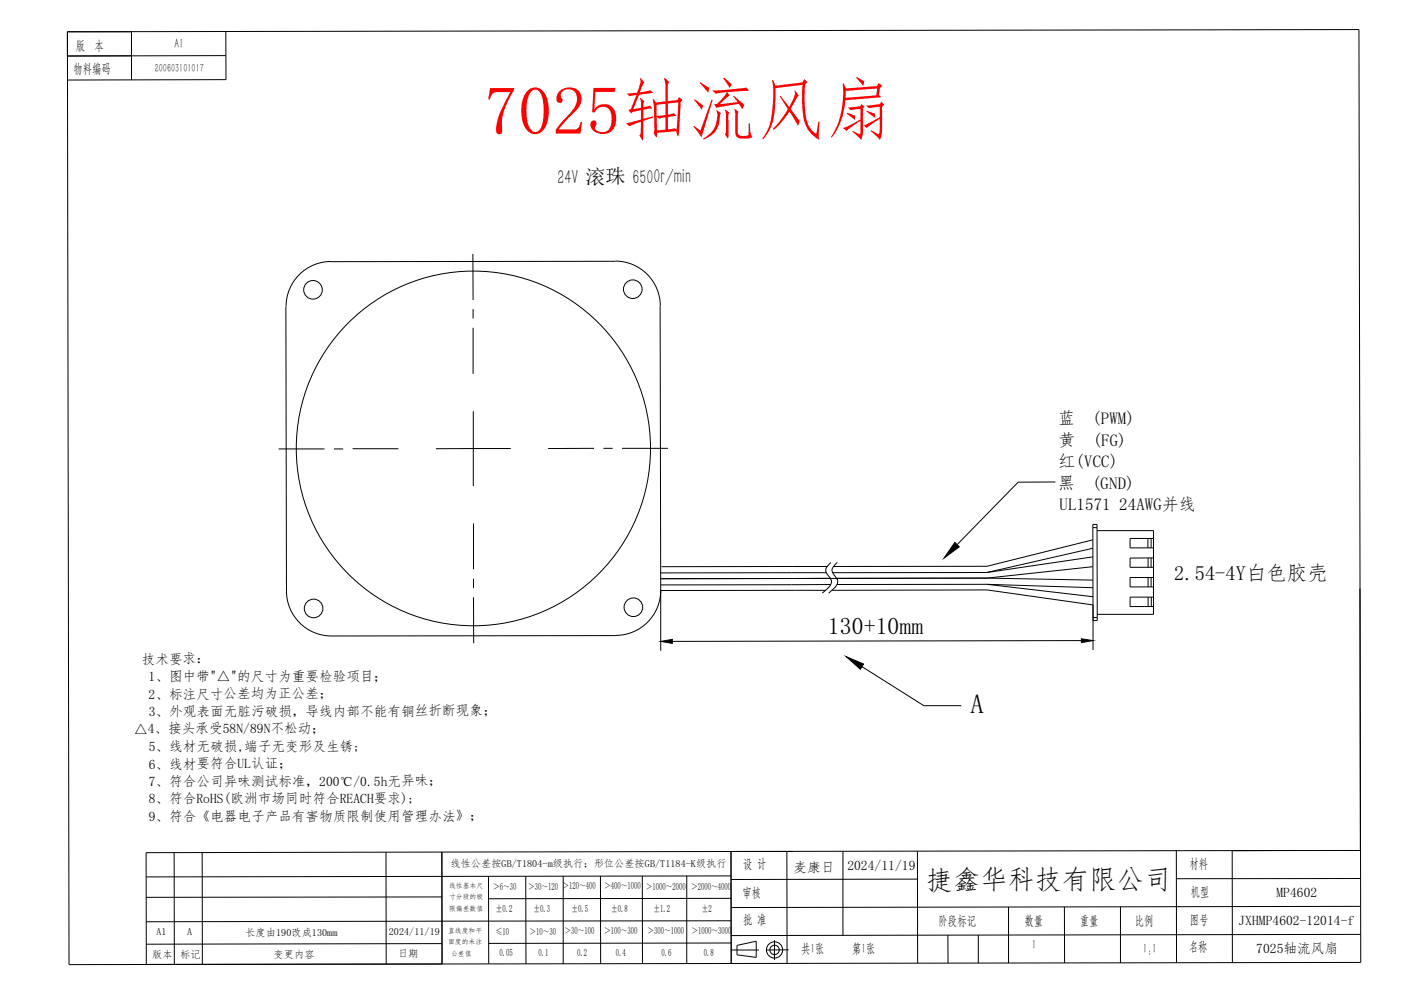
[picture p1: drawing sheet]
<svg xmlns="http://www.w3.org/2000/svg" width="297mm" height="210mm" viewBox="0 0 297 210" stroke-linecap="round" stroke-linejoin="round" font-family="sans-serif">
<!-- layer: 0 -->
<g fill="none" stroke="#000" stroke-width=".21">
<path d="M14.3 6.7h13.5v10.2M14.3 6.7l273-.4 .4 197.1-273.1 .5zM14.3 6.7v5.1M27.8 11.8h-13.5M47.7 11.8h-33.4M47.7 6.7l.1 10.1-33.5 .1M70 55.3a9.5 9.5 0 0 0-9.5 9.5M130.1 55.2l-60.2 .1M130.1 55.2a9.5 9.5 0 0 1 9.5 9.5M60.4 64.8l.2 60.1a9.5 9.5 0 0 0 9.5 9.5M139.6 64.7l.1 60.1M174.9 119.7l-35 .1"/>
<path d="M175.7 118.9l-.4 .4a1.44 1.44 0 0 0-.4 2.1 1.94 1.94 0 0 1 .8 2 5.8 5.8 0 0 1-1.9 2M177 118.9l-.7 .8-.4 .8a2.4 2.4 0 0 0 .9 1.7 1.43 1.43 0 0 1-.3 2l-1.3 1.2M223.1 101.9h-7.8l-13 13.2M231 111.5l.1 19h.9M231 111.5h.9M231 111.5v-.6h.9v.6M231 114.1l-22.4 5.6h-32.4M231 115.9l-22.4 5.1M231 117.7l-22.4 3.3M231 119.8l-22.4 2.4M231.9 111.5l.1 19M232 112.2h11.9v17.7h-11.9"/>
<path d="M242.7 113.8v2M242.7 117.9v2M243.4 113.8v2M243.4 117.9v2M243.9 113.8h-5v2h5M243.9 117.9l-5 .1v1.9h5M130.2 134.4h-60.2M139.7 124.8a9.5 9.5 0 0 1-9.5 9.5M139.7 124.8v12.8M174.6 124.8h-34.9M174.7 121.1h-35M175.5 122.2l-7.4 .1"/>
<path d="M175.6 123.6h-35.9M175.9 124.8l32.8-.1 22.4 3.2v9.5M208.6 123.5l-31.7 .1M208.6 122.2l-68.9 .1M208.6 122.2h-31.7M208.6 121l-32.5 .1M208.6 122.2l22.4 .4M208.6 123.5l22.5 .7M208.6 123.5l22.5 2.6M228.6 135.4l-86.5 .2M232 130.5v.7h-.9M242.7 122.1v2"/>
<path d="M242.7 126.2v2M243.4 122.1v2M243.4 126.2v2M243.9 122.1h-5v2h5M243.9 126.2h-5v2h5M287.5 124.4l.1 55.2M154.5 180l.1 23.7M154.5 180l-123.6 .2v23.7l62.6-.1-.1-23.7M155.8 180h11.8M166.4 180v23.7M178.2 179.9v17.8M194 179.9v23.7"/>
<path d="M248.7 179.8v23.7M260.5 179.8v23.7M287.7 179.8l-133.2 .2M36.8 180.2l.1 23.7M42.7 180.2l.1 23.7M81.6 180.1v23.7M93.4 189.6l-62.5 .1M93.5 199.5l-62.6 .1M103.3 185.2v18.5M111.2 185.2v18.5M119.1 185.2v18.5M126.9 185.2l.1 18.5"/>
<path d="M135.8 185.2v18.5M145.2 185.2v18.5M154.5 194.6l-123.6 .2M154.5 189.9l-51.2 .1M154.5 185.2l-123.6 .2M154.6 199.3l-51.3 .1M155.8 199.8l4.1-.8v3.4l-4.1-.6zM163.7 198.7v4.2M194 185.8l-39.5 .1M200.4 197.7v5.9M206.8 197.6v6M213.2 191.7v11.9"/>
<path d="M225 191.7l.1 11.8M236.9 191.7v11.8M287.6 185.7h-38.9M287.6 197.5l-133.1 .3M287.6 191.6l-133.1 .2M154.5 200.8h5.9M166.7 200.8h-4.7"/>
<circle cx="66.2" cy="61.3" r="1.97"/>
<circle cx="133.8" cy="61.1" r="1.97"/>
<circle cx="100.1" cy="94.8" r="37.5"/>
<circle cx="66.3" cy="128.6" r="1.97"/>
<circle cx="133.9" cy="128.4" r="1.97"/>
<circle cx="163.8" cy="200.8" r="1.71"/>
<circle cx="163.8" cy="200.8" r=".99"/>
</g>
<g fill="none" stroke="#000" stroke-width=".21">
<path d="M100 53.7v9.7M100 65.3v2M100 69.3v9.7M58.9 94.9h9.7M70.6 94.9h1.9M74.5 94.9h9.7M100.1 86.9v15.8M108 94.8l-15.9 .1M125.6 94.8h-9.7M127.6 94.8h1.9M131.5 94.8h9.7M100.1 110.6v9.7"/>
<path d="M100.1 122.3v2M100.1 126.3v9.7"/>
</g>
<!-- layer: 0 -->
<path d="M201.9 114.7l.9 .9-3.2 2.4zM139.7 135.6l2.4-.4v.8zM228.6 135l2.5 .4-2.5 .4z" fill="#000" stroke="#000" stroke-width=".21"/>
<!-- layer: fe -->
<path d="M178.9 138.8l3.7 1.6-.7 1.1z" fill="#000" stroke="#000" stroke-width=".21"/>
<path d="M182.2 140.9l13.1 8.3h7.9" fill="none" stroke="#000" stroke-width=".21"/>
<text font-size="14.4" fill="#f00" x="102.4" y="28.3">7025轴流风扇</text>
<g font-size="5.8">
<text x="205.2" y="150.7">A</text>
<text x="195.7" y="188">捷鑫华科技有限公司</text>
</g>
<text font-size="5" x="175" y="134">130+10mm</text>
<text font-size="4.3" x="248.3" y="122.6">2.54-4Y白色胶壳</text>
<text font-size="4.2" x="117.9" y="38.8">24V 滚珠 6500r/min</text>
<g font-size="3.6">
<text x="223.7" y="89.6">蓝</text>
<text x="230.9" y="89.6">(PWM)</text>
<text x="223.8" y="94.2">黄</text>
<text x="231" y="94.2">(FG)</text>
<text x="223.8" y="98.8">红(VCC)</text>
<text x="223.7" y="103.3">黑</text>
<text x="224" y="107.9">UL1571 24AWG并线</text>
<text x="230.9" y="103.3">(GND)</text>
</g>
<g font-size="2.9">
<text x="30" y="140.3">技术要求：</text>
<text x="31.4" y="144">1、图中带&quot;△&quot;的尺寸为重要检验项目；</text>
<text x="31.4" y="147.7">2、标注尺寸公差均为正公差；</text>
<text x="28.3" y="155.1">△4、接头承受58N/89N不松动；</text>
<text x="31.4" y="151.4">3、外观表面无脏污破损，导线内部不能有铜丝折断现象；</text>
<text x="31.4" y="158.7">5、线材无破损,端子无变形及生锈;</text>
<text x="31.4" y="162.5">6、线材要符合UL认证；</text>
<text x="31.4" y="166.1">7、符合公司异味测试标准，200℃/0.5h无异味；</text>
<text x="31.4" y="169.8">8、符合RoHS(欧洲市场同时符合REACH要求);</text>
<text x="31.4" y="173.5">9、符合《电器电子产品有害物质限制使用管理办法》；</text>
<text x="167.8" y="184.3">麦康日</text>
<text x="179.1" y="183.8">2024/11/19</text>
<text x="269.9" y="189.6">MP4602</text>
<text x="261.8" y="195.6">JXHMP4602-12014-f</text>
<text x="265.6" y="201.5">7025轴流风扇</text>
</g>
<g font-size="2.8">
<text x="16" y="10.5">版 本</text>
<text x="36.9" y="10.1">A1</text>
<text x="15.6" y="15.4">物料编码</text>
<text x="157.1" y="183.5">设 计</text>
<text x="251.5" y="183.5">材料</text>
<text x="157" y="189.6">审核</text>
<text x="251.7" y="189.4" transform="rotate(-1 251.7 189.4)">机型</text>
<text x="157.1" y="195.3">批 准</text>
<text x="198.4" y="195.6">阶段标记</text>
<text x="216.6" y="195.5">数量</text>
<text x="228.3" y="195.4">重量</text>
<text x="239.9" y="195.5">比例</text>
<text x="251.6" y="195.3">图号</text>
<text x="169.4" y="201.5">共1张</text>
<text x="180.2" y="201.5">第1张</text>
<text x="218.1" y="200.6">1</text>
<text x="241.6" y="201.5">1:1</text>
<text x="251.3" y="201">名称</text>
</g>
<text font-size="2.5" x="32.7" y="15.2">200603101017</text>
<g font-size="2.2">
<text x="95.2" y="183.3">线性公差按GB/T1804-m级执行；形位公差按GB/T1184-K级执行</text>
<text x="33.1" y="197.6" transform="rotate(-1 33.1 197.6)">A1</text>
<text x="39.6" y="197.6">A</text>
<text x="51.9" y="197.9">长度由190改成130mm</text>
<text x="82.2" y="197.7">2024/11/19</text>
<text x="32.2" y="202.5">版本</text>
<text x="38.1" y="202.5">标记</text>
<text x="57.9" y="202.5">变更内容</text>
<text x="84.1" y="202.4">日期</text>
</g>
<g font-size="2.1">
<text x="104.3" y="188.1">＞6～30</text>
<text x="111.7" y="188.1">＞30～120 ＞120～400</text>
<text x="127.7" y="187.9">＞400～1000</text>
<text x="136.5" y="188.1">＞1000～2000</text>
<text x="146.1" y="188">＞2000～4000</text>
<text x="104.8" y="192.8">±0.2</text>
<text x="104.8" y="197.6">≤10</text>
<text x="112" y="197.6">＞10～30</text>
<text x="112.8" y="192.8">±0.3</text>
<text x="119.3" y="197.5">＞30～100</text>
<text x="120.8" y="192.8">±0.5</text>
<text x="127.7" y="197.5">＞100～300</text>
<text x="129.2" y="192.8">±0.8</text>
<text x="136.9" y="197.5">＞300～1000</text>
<text x="138.2" y="192.7">±1.2</text>
<text x="146.2" y="197.5">＞1000～3000</text>
<text x="148.4" y="192.7">±2</text>
<text x="105.6" y="202">0.05</text>
<text x="113.9" y="202">0.1</text>
<text x="122" y="202">0.2</text>
<text x="130.2" y="202">0.4</text>
<text x="139.9" y="202">0.6</text>
<text x="148.8" y="202">0.8</text>
</g>
<g font-size="1.4">
<text x="94.9" y="187.7">线性基本尺</text>
<text x="94.9" y="190.1">寸分段的极</text>
<text x="94.7" y="197.1">直线度和平</text>
<text x="94.9" y="192.6">限偏差数值</text>
<text x="94.7" y="199.5">面度的未注</text>
<text x="95.4" y="202">公差值</text>
</g>
</svg>
